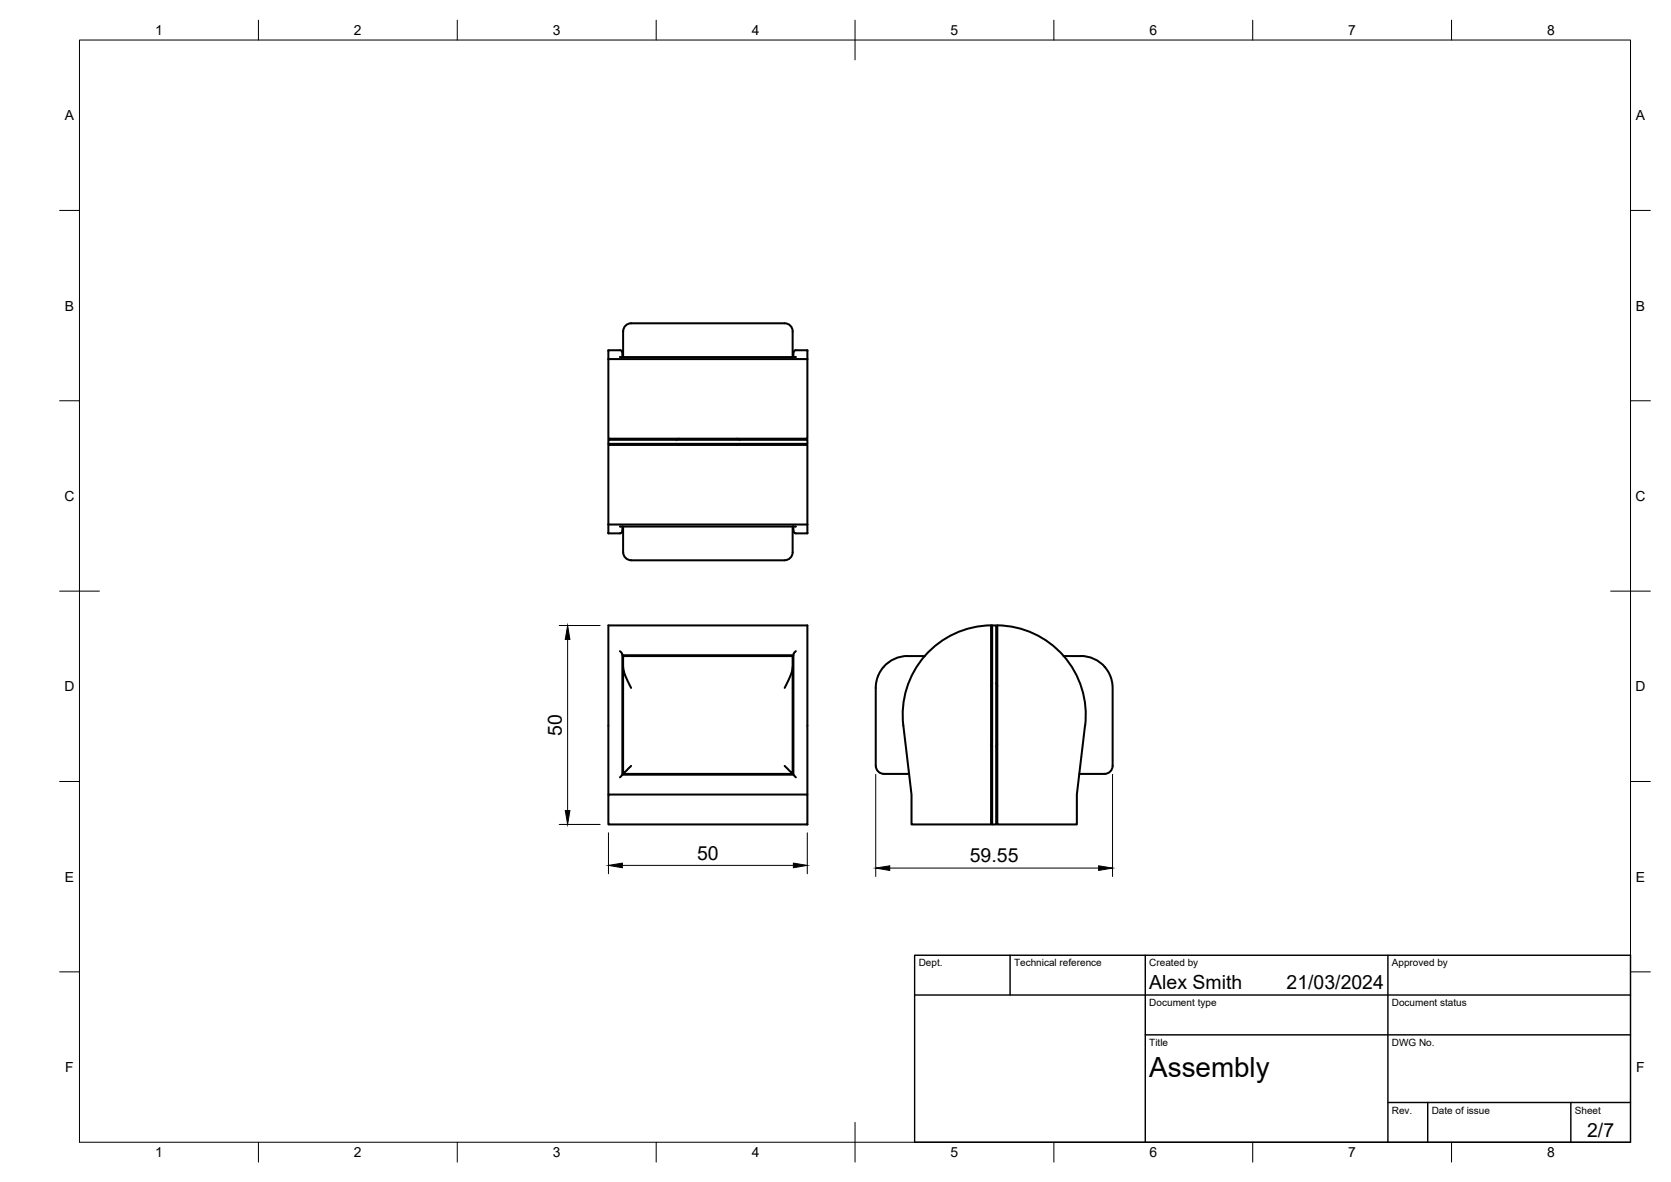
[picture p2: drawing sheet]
<svg xmlns="http://www.w3.org/2000/svg" width="420mm" height="297mm" viewBox="0 0 420 297" stroke-linecap="round" stroke-linejoin="round" font-family="sans-serif">
<!-- layer: Visible -->
<g fill="none" stroke="#000" stroke-width=".51">
<path d="M153 90.2v20h50v-20M153 90.2h50M155.9 89.7h44.1M156.5 88.6v1.1M156.5 88.6l-.4-.6h-3.1v2.2M156.7 83.3v6.4M158.7 81.2h38.6a2 2 0 0 1 2 2v6.5M158.7 81.2a2 2 0 0 0-2 2M199.5 88.6v1.1M200.1 89.7h.1M200.1 88h2.9v2.2M200.1 88l-.4 .2-.2 .4"/>
<path d="M153 110.5h50v1h-50zM170 111.5l.7 .3M170.7 110.2l-.7 .3M185.3 110.2l.7 .3M186 111.5l-.7 .3M153 131.8v-20h50v20M153 131.8v2.2h3.1l.3-.3 .1-1.4M153 131.8h50M155.9 132.3h44.1M156.7 132.3v6.5M156.7 138.8a2 2 0 0 0 2 2M199.3 132.3v6.5a2 2 0 0 1-2 2h-38.6"/>
<path d="M199.5 132.3l.1 1.4 .5 .3M200.1 132.3h.1M203 131.8v2.2h-2.9M249.5 157.2h1v50h-1zM155.9 163.6l.6 .9v30.2M156.5 164.7h43M156.7 167.6v-2.7h42.6v.5a8.2 8.2 0 0 1-.5 4.2l-1.5 3.3M158.7 172.9l-1.4-3-.6-2.3v26.9l2-2M199.3 167.6v26.9l-2-2M200.1 163.6l-.6 .9v30.2M232.5 164.9h-4.3a8 8 0 0 0-7.8 6.3l-.2 1.5v19.8a2.04 2.04 0 0 0 2 2h6.4M233.5 163.8a22.4 22.4 0 0 1 15.7-6.6v50h-20v-7.5l-2.1-17.4a22.5 22.5 0 0 1 6.4-18.5z"/>
<path d="M249.5 171.7l-.3 .7M250.5 171.7l.3 .7M267.4 164.9h4.4a8 8 0 0 1 7.8 6.5l.2 1.3v19.8a2 2 0 0 1-2 2h-6.4M153 199.7h50v7.5h-50zM153 199.7v-42.5h50v42.5M156.5 194.7h43M156.5 194.7l-.6 .7M156.7 194.5h42.6M199.5 194.7l.6 .7M249.2 187l.3 .7M250.8 187l-.3 .7M272.8 182.3a22.5 22.5 0 0 0-22-25.1v50h20v-7.5l2-17.4"/>
</g>
<!-- layer: BORDER -->
<g fill="none" stroke="#000" stroke-width=".25">
<path d="M20 10.1h390v276.9h-390zM65 5.1v5M115 5.1v5M165 5.1v5M215 5.1v10M265 5.1v5M315 5.1v5M365 5.1v5M15 52.9h5M410 52.9h5M15 100.7h5M410 100.7h5"/>
<path d="M15 148.6h10M405 148.6h10M15 196.4h5M410 196.4h5M15 244.2h5M410 244.2h5M65 287v5M115 287v5M165 287v5M215 282.1v9.9M265 287v5M315 287v5"/>
<path d="M365 287v5"/>
</g>
<!-- layer: TITLEBLOCK -->
<path d="M230 240.1h180v46.9h-180zM230 250h180M254 240.1v9.9M288 240.1v46.9M349 240.1v46.9M288 260.1h122M349 277.1h61M359 277.1v9.9M395 277.1v9.9" fill="none" stroke="#000" stroke-width=".36"/>
<!-- layer: FD_Dimensions -->
<path d="M140.6 157.2h10.3M142.7 160.7v43M220.2 194.6v25.7M279.7 194.6v25.7M140.6 207.2h10.3M153 209.3v10.3M156.5 217.5h43M203 209.3v10.3M223.7 218.2h52.5" fill="none" stroke="#000" stroke-width=".25"/>
<path d="M142.7 157.2l.6 3.5h-1.2zM142.1 203.7h1.2l-.6 3.5zM153 217.5l3.5-.6v1.2zM199.5 216.9l3.5 .6-3.5 .6zM220.2 218.2l3.5-.6v1.1zM276.2 217.6l3.5 .6-3.5 .5z" fill="#000" stroke="#000" stroke-width=".25"/>
<text font-size="7" x="289" y="270.6">Assembly</text>
<g font-size="4.9">
<text x="141.3" y="184.9" transform="rotate(-90 141.3 184.9)">50</text>
<text x="175.3" y="216">50</text>
<text x="243.9" y="216.7">59.55</text>
<text x="289" y="248.5">Alex Smith</text>
<text x="323.5" y="248.5">21/03/2024</text>
<text x="399.1" y="285.7">2/7</text>
</g>
<g font-size="3.5">
<text x="39" y="8.8">1</text>
<text x="89" y="8.8">2</text>
<text x="139" y="8.8">3</text>
<text x="189" y="8.8">4</text>
<text x="239" y="8.8">5</text>
<text x="289" y="8.8">6</text>
<text x="339" y="8.8">7</text>
<text x="389" y="8.8">8</text>
<text x="16.3" y="30.2">A</text>
<text x="411.3" y="30.2">A</text>
<text x="16.3" y="78">B</text>
<text x="411.3" y="78">B</text>
<text x="16.2" y="125.9">C</text>
<text x="411.2" y="125.9">C</text>
<text x="16.2" y="173.7">D</text>
<text x="411.2" y="173.7">D</text>
<text x="16.3" y="221.6">E</text>
<text x="411.3" y="221.6">E</text>
<text x="16.4" y="269.4">F</text>
<text x="411.4" y="269.4">F</text>
<text x="39" y="290.8">1</text>
<text x="89" y="290.8">2</text>
<text x="139" y="290.8">3</text>
<text x="189" y="290.8">4</text>
<text x="239" y="290.8">5</text>
<text x="289" y="290.8">6</text>
<text x="339" y="290.8">7</text>
<text x="389" y="290.8">8</text>
</g>
<g font-size="2.5">
<text x="231" y="242.9">Dept.</text>
<text x="255" y="242.9">Technical reference</text>
<text x="289" y="242.9">Created by</text>
<text x="350" y="242.9">Approved by</text>
<text x="289" y="252.8">Document type</text>
<text x="350" y="252.8">Document status</text>
<text x="289" y="262.9">Title</text>
<text x="350" y="262.9">DWG No.</text>
<text x="350" y="279.9">Rev.</text>
<text x="360" y="279.9">Date of issue</text>
<text x="396" y="279.9">Sheet</text>
</g>
</svg>
